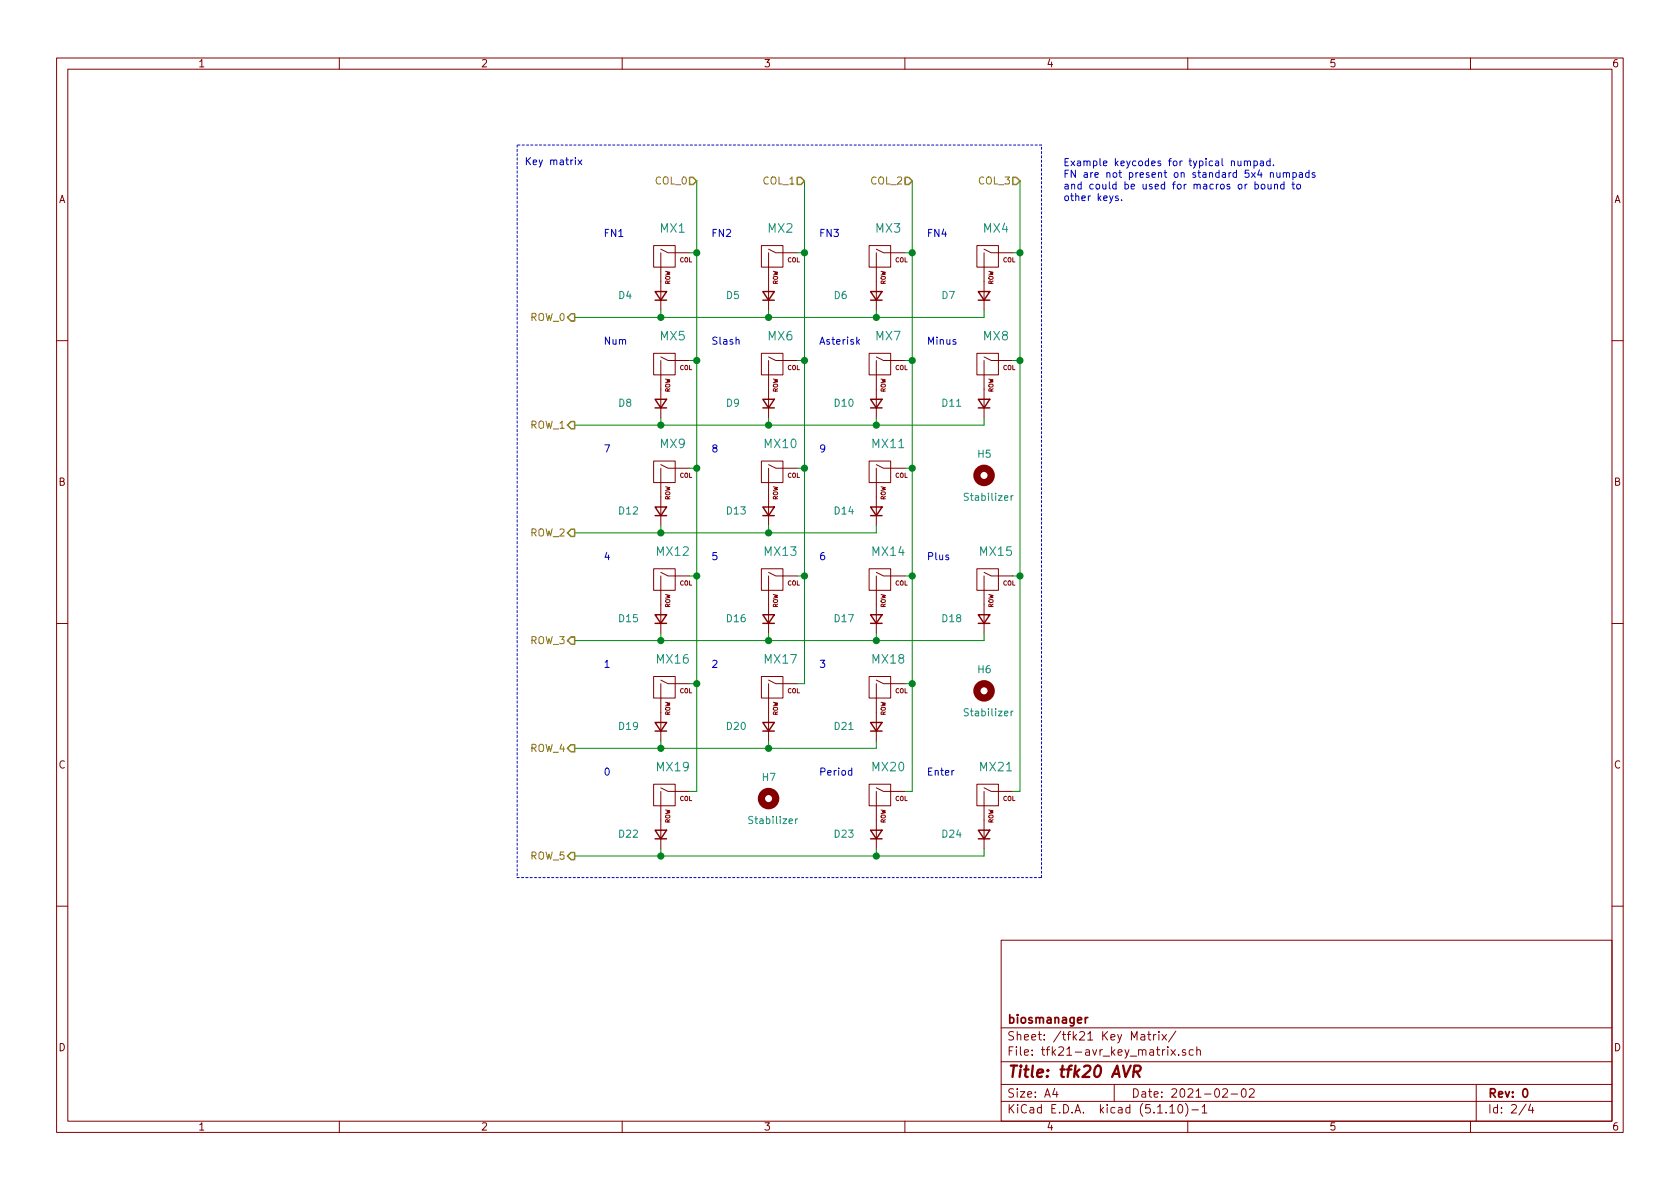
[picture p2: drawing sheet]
EESchema Schematic File Version 4
EELAYER 30 0
EELAYER END
$Descr A4 11693 8268
encoding utf-8
Sheet 2 4
Title "tfk20 AVR"
Date "2021-02-02"
Rev "0"
Comp "biosmanager"
Comment1 ""
Comment2 ""
Comment3 ""
Comment4 ""
$EndDescr
Text HLabel 4000 2200 0    50   Output ~ 0
ROW_0
Text HLabel 4000 2950 0    50   Output ~ 0
ROW_1
Text HLabel 4000 3700 0    50   Output ~ 0
ROW_2
Text HLabel 4000 4450 0    50   Output ~ 0
ROW_3
Text HLabel 4000 5200 0    50   Output ~ 0
ROW_4
$Comp
L MX_Alps_Hybrid:MX-NoLED MX5
U 1 1
P 4650 2550
F 0 "MX5" H 4683 2773 60  0000 C CNN
F 1 "MX-NoLED" H 4683 2699 20  0001 C CNN
F 2 "Switch_Keyboard_Kailh:SW_Hotswap_Kailh_1.00u_NoFrontSilk" H 4025 2525 60  0001 C CNN
F 3 "" H 4025 2525 60  0001 C CNN
	1    4650 2550
	1    0    0    -1  
$EndComp
$Comp
L MX_Alps_Hybrid:MX-NoLED MX9
U 1 1
P 4650 3300
F 0 "MX9" H 4683 3523 60  0000 C CNN
F 1 "MX-NoLED" H 4683 3449 20  0001 C CNN
F 2 "Switch_Keyboard_Kailh:SW_Hotswap_Kailh_1.00u_NoFrontSilk" H 4025 3275 60  0001 C CNN
F 3 "" H 4025 3275 60  0001 C CNN
	1    4650 3300
	1    0    0    -1  
$EndComp
$Comp
L MX_Alps_Hybrid:MX-NoLED MX6
U 1 1
P 5400 2550
F 0 "MX6" H 5433 2773 60  0000 C CNN
F 1 "MX-NoLED" H 5433 2699 20  0001 C CNN
F 2 "Switch_Keyboard_Kailh:SW_Hotswap_Kailh_1.00u_NoFrontSilk" H 4775 2525 60  0001 C CNN
F 3 "" H 4775 2525 60  0001 C CNN
	1    5400 2550
	1    0    0    -1  
$EndComp
$Comp
L MX_Alps_Hybrid:MX-NoLED MX10
U 1 1
P 5400 3300
F 0 "MX10" H 5433 3523 60  0000 C CNN
F 1 "MX-NoLED" H 5433 3449 20  0001 C CNN
F 2 "Switch_Keyboard_Kailh:SW_Hotswap_Kailh_1.00u_NoFrontSilk" H 4775 3275 60  0001 C CNN
F 3 "" H 4775 3275 60  0001 C CNN
	1    5400 3300
	1    0    0    -1  
$EndComp
$Comp
L MX_Alps_Hybrid:MX-NoLED MX7
U 1 1
P 6150 2550
F 0 "MX7" H 6183 2773 60  0000 C CNN
F 1 "MX-NoLED" H 6183 2699 20  0001 C CNN
F 2 "Switch_Keyboard_Kailh:SW_Hotswap_Kailh_1.00u_NoFrontSilk" H 5525 2525 60  0001 C CNN
F 3 "" H 5525 2525 60  0001 C CNN
	1    6150 2550
	1    0    0    -1  
$EndComp
$Comp
L MX_Alps_Hybrid:MX-NoLED MX11
U 1 1
P 6150 3300
F 0 "MX11" H 6183 3523 60  0000 C CNN
F 1 "MX-NoLED" H 6183 3449 20  0001 C CNN
F 2 "Switch_Keyboard_Kailh:SW_Hotswap_Kailh_1.00u_NoFrontSilk" H 5525 3275 60  0001 C CNN
F 3 "" H 5525 3275 60  0001 C CNN
	1    6150 3300
	1    0    0    -1  
$EndComp
$Comp
L MX_Alps_Hybrid:MX-NoLED MX8
U 1 1
P 6900 2550
F 0 "MX8" H 6933 2773 60  0000 C CNN
F 1 "MX-NoLED" H 6933 2699 20  0001 C CNN
F 2 "Switch_Keyboard_Kailh:SW_Hotswap_Kailh_1.00u_NoFrontSilk" H 6275 2525 60  0001 C CNN
F 3 "" H 6275 2525 60  0001 C CNN
	1    6900 2550
	1    0    0    -1  
$EndComp
$Comp
L MX_Alps_Hybrid:MX-NoLED MX12
U 1 1
P 4650 4050
F 0 "MX12" H 4683 4273 60  0000 C CNN
F 1 "MX-NoLED" H 4683 4199 20  0001 C CNN
F 2 "Switch_Keyboard_Kailh:SW_Hotswap_Kailh_1.00u_NoFrontSilk" H 4025 4025 60  0001 C CNN
F 3 "" H 4025 4025 60  0001 C CNN
	1    4650 4050
	1    0    0    -1  
$EndComp
$Comp
L MX_Alps_Hybrid:MX-NoLED MX13
U 1 1
P 5400 4050
F 0 "MX13" H 5433 4273 60  0000 C CNN
F 1 "MX-NoLED" H 5433 4199 20  0001 C CNN
F 2 "Switch_Keyboard_Kailh:SW_Hotswap_Kailh_1.00u_NoFrontSilk" H 4775 4025 60  0001 C CNN
F 3 "" H 4775 4025 60  0001 C CNN
	1    5400 4050
	1    0    0    -1  
$EndComp
$Comp
L MX_Alps_Hybrid:MX-NoLED MX14
U 1 1
P 6150 4050
F 0 "MX14" H 6183 4273 60  0000 C CNN
F 1 "MX-NoLED" H 6183 4199 20  0001 C CNN
F 2 "Switch_Keyboard_Kailh:SW_Hotswap_Kailh_1.00u_NoFrontSilk" H 5525 4025 60  0001 C CNN
F 3 "" H 5525 4025 60  0001 C CNN
	1    6150 4050
	1    0    0    -1  
$EndComp
$Comp
L MX_Alps_Hybrid:MX-NoLED MX15
U 1 1
P 6900 4050
F 0 "MX15" H 6933 4273 60  0000 C CNN
F 1 "MX-NoLED" H 6933 4199 20  0001 C CNN
F 2 "Switch_Keyboard_Kailh:SW_Hotswap_Kailh_2.00u_NoFrontSilk" H 6275 4025 60  0001 C CNN
F 3 "" H 6275 4025 60  0001 C CNN
	1    6900 4050
	1    0    0    -1  
$EndComp
$Comp
L MX_Alps_Hybrid:MX-NoLED MX16
U 1 1
P 4650 4800
F 0 "MX16" H 4683 5023 60  0000 C CNN
F 1 "MX-NoLED" H 4683 4949 20  0001 C CNN
F 2 "Switch_Keyboard_Kailh:SW_Hotswap_Kailh_1.00u_NoFrontSilk" H 4025 4775 60  0001 C CNN
F 3 "" H 4025 4775 60  0001 C CNN
	1    4650 4800
	1    0    0    -1  
$EndComp
$Comp
L MX_Alps_Hybrid:MX-NoLED MX18
U 1 1
P 6150 4800
F 0 "MX18" H 6183 5023 60  0000 C CNN
F 1 "MX-NoLED" H 6183 4949 20  0001 C CNN
F 2 "Switch_Keyboard_Kailh:SW_Hotswap_Kailh_1.00u_NoFrontSilk" H 5525 4775 60  0001 C CNN
F 3 "" H 5525 4775 60  0001 C CNN
	1    6150 4800
	1    0    0    -1  
$EndComp
$Comp
L MX_Alps_Hybrid:MX-NoLED MX19
U 1 1
P 4650 5550
F 0 "MX19" H 4683 5773 60  0000 C CNN
F 1 "MX-NoLED" H 4683 5699 20  0001 C CNN
F 2 "Switch_Keyboard_Kailh:SW_Hotswap_Kailh_2.00u_NoFrontSilk" H 4025 5525 60  0001 C CNN
F 3 "" H 4025 5525 60  0001 C CNN
	1    4650 5550
	1    0    0    -1  
$EndComp
$Comp
L MX_Alps_Hybrid:MX-NoLED MX20
U 1 1
P 6150 5550
F 0 "MX20" H 6183 5773 60  0000 C CNN
F 1 "MX-NoLED" H 6183 5699 20  0001 C CNN
F 2 "Switch_Keyboard_Kailh:SW_Hotswap_Kailh_1.00u_NoFrontSilk" H 5525 5525 60  0001 C CNN
F 3 "" H 5525 5525 60  0001 C CNN
	1    6150 5550
	1    0    0    -1  
$EndComp
$Comp
L MX_Alps_Hybrid:MX-NoLED MX21
U 1 1
P 6900 5550
F 0 "MX21" H 6933 5773 60  0000 C CNN
F 1 "MX-NoLED" H 6933 5699 20  0001 C CNN
F 2 "Switch_Keyboard_Kailh:SW_Hotswap_Kailh_2.00u_NoFrontSilk" H 6275 5525 60  0001 C CNN
F 3 "" H 6275 5525 60  0001 C CNN
	1    6900 5550
	1    0    0    -1  
$EndComp
Wire Wire Line
	4850 5500 4800 5500
Wire Wire Line
	6350 5500 6300 5500
Wire Wire Line
	7100 5500 7050 5500
Wire Wire Line
	4800 2500 4850 2500
Connection ~ 4850 2500
Wire Wire Line
	4850 2500 4850 3250
Wire Wire Line
	4800 3250 4850 3250
Connection ~ 4850 3250
Wire Wire Line
	4850 3250 4850 4000
Wire Wire Line
	4800 4000 4850 4000
Connection ~ 4850 4000
Wire Wire Line
	4850 4000 4850 4750
Wire Wire Line
	4800 4750 4850 4750
Connection ~ 4850 4750
Wire Wire Line
	4850 4750 4850 5500
Wire Wire Line
	5550 3250 5600 3250
Connection ~ 5600 3250
Wire Wire Line
	5600 3250 5600 4000
Wire Wire Line
	5550 2500 5600 2500
Connection ~ 5600 2500
Wire Wire Line
	5600 2500 5600 3250
Wire Wire Line
	5550 4000 5600 4000
Connection ~ 5600 4000
Wire Wire Line
	5600 4000 5600 4750
Wire Wire Line
	5550 4750 5600 4750
Wire Wire Line
	6300 2500 6350 2500
Connection ~ 6350 2500
Wire Wire Line
	6350 2500 6350 3250
Wire Wire Line
	6350 3250 6300 3250
Connection ~ 6350 3250
Wire Wire Line
	6350 3250 6350 4000
Wire Wire Line
	6300 4000 6350 4000
Connection ~ 6350 4000
Wire Wire Line
	6350 4000 6350 4750
Wire Wire Line
	6300 4750 6350 4750
Connection ~ 6350 4750
Wire Wire Line
	6350 4750 6350 5500
Wire Wire Line
	7050 4000 7100 4000
Connection ~ 7100 4000
Wire Wire Line
	7050 2500 7100 2500
Connection ~ 7100 2500
Wire Wire Line
	6850 2950 6850 2900
Wire Wire Line
	6100 2900 6100 2950
Connection ~ 6100 2950
Wire Wire Line
	6100 2950 6850 2950
Wire Wire Line
	5350 2900 5350 2950
Wire Wire Line
	4000 2950 4600 2950
Connection ~ 5350 2950
Wire Wire Line
	5350 2950 6100 2950
Wire Wire Line
	4600 2900 4600 2950
Connection ~ 4600 2950
Wire Wire Line
	4600 2950 5350 2950
Wire Wire Line
	4000 3700 4600 3700
Wire Wire Line
	6100 3650 6100 3700
Wire Wire Line
	5350 3650 5350 3700
Connection ~ 5350 3700
Wire Wire Line
	5350 3700 6100 3700
Wire Wire Line
	4600 3650 4600 3700
Connection ~ 4600 3700
Wire Wire Line
	4600 3700 5350 3700
Wire Wire Line
	4000 4450 4600 4450
Wire Wire Line
	6850 4450 6850 4400
Wire Wire Line
	6100 4400 6100 4450
Connection ~ 6100 4450
Wire Wire Line
	6100 4450 6850 4450
Wire Wire Line
	5350 4400 5350 4450
Connection ~ 5350 4450
Wire Wire Line
	5350 4450 6100 4450
Wire Wire Line
	4600 4400 4600 4450
Connection ~ 4600 4450
Wire Wire Line
	4600 4450 5350 4450
Wire Wire Line
	4000 5200 4600 5200
Wire Wire Line
	6100 5150 6100 5200
Wire Wire Line
	5350 5150 5350 5200
Connection ~ 5350 5200
Wire Wire Line
	5350 5200 6100 5200
Wire Wire Line
	4600 5150 4600 5200
Connection ~ 4600 5200
Wire Wire Line
	4600 5200 5350 5200
Wire Wire Line
	4000 5950 4600 5950
Wire Wire Line
	4600 5950 4600 5900
Connection ~ 4600 5950
Wire Wire Line
	6100 5950 6100 5900
Wire Wire Line
	6850 5900 6850 5950
Wire Wire Line
	6850 5950 6100 5950
Connection ~ 6100 5950
Text Notes 4200 2400 0    50   ~ 0
Num
Text Notes 4950 2400 0    50   ~ 0
Slash
Text Notes 5700 2400 0    50   ~ 0
Asterisk
Text Notes 6450 2400 0    50   ~ 0
Minus
Text Notes 4200 3150 0    50   ~ 0
7
Text Notes 4950 3150 0    50   ~ 0
8
Text Notes 5700 3150 0    50   ~ 0
9
Text Notes 4200 3900 0    50   ~ 0
4
Text Notes 4950 3900 0    50   ~ 0
5
Text Notes 5700 3900 0    50   ~ 0
6
Text Notes 4200 4650 0    50   ~ 0
1
Text Notes 4950 4650 0    50   ~ 0
2
Text Notes 5700 4650 0    50   ~ 0
3
Text Notes 4200 5400 0    50   ~ 0
0
Text Notes 5700 5400 0    50   ~ 0
Period
Text Notes 6450 3900 0    50   ~ 0
Plus
Text Notes 6450 5400 0    50   ~ 0
Enter
Text Notes 3650 1150 0    50   ~ 0
Key matrix
Wire Notes Line
	3600 1000 3600 6100
Wire Notes Line
	3600 6100 7250 6100
Wire Notes Line
	7250 6100 7250 1000
Wire Notes Line
	7250 1000 3600 1000
$Comp
L MX_Alps_Hybrid:MX-NoLED MX1
U 1 1
P 4650 1800
F 0 "MX1" H 4683 2023 60  0000 C CNN
F 1 "MX-NoLED" H 4683 1949 20  0001 C CNN
F 2 "Switch_Keyboard_Kailh:SW_Hotswap_Kailh_1.00u_NoFrontSilk" H 4025 1775 60  0001 C CNN
F 3 "" H 4025 1775 60  0001 C CNN
	1    4650 1800
	1    0    0    -1  
$EndComp
$Comp
L MX_Alps_Hybrid:MX-NoLED MX2
U 1 1
P 5400 1800
F 0 "MX2" H 5433 2023 60  0000 C CNN
F 1 "MX-NoLED" H 5433 1949 20  0001 C CNN
F 2 "Switch_Keyboard_Kailh:SW_Hotswap_Kailh_1.00u_NoFrontSilk" H 4775 1775 60  0001 C CNN
F 3 "" H 4775 1775 60  0001 C CNN
	1    5400 1800
	1    0    0    -1  
$EndComp
$Comp
L MX_Alps_Hybrid:MX-NoLED MX3
U 1 1
P 6150 1800
F 0 "MX3" H 6183 2023 60  0000 C CNN
F 1 "MX-NoLED" H 6183 1949 20  0001 C CNN
F 2 "Switch_Keyboard_Kailh:SW_Hotswap_Kailh_1.00u_NoFrontSilk" H 5525 1775 60  0001 C CNN
F 3 "" H 5525 1775 60  0001 C CNN
	1    6150 1800
	1    0    0    -1  
$EndComp
$Comp
L MX_Alps_Hybrid:MX-NoLED MX4
U 1 1
P 6900 1800
F 0 "MX4" H 6933 2023 60  0000 C CNN
F 1 "MX-NoLED" H 6933 1949 20  0001 C CNN
F 2 "Switch_Keyboard_Kailh:SW_Hotswap_Kailh_1.00u_NoFrontSilk" H 6275 1775 60  0001 C CNN
F 3 "" H 6275 1775 60  0001 C CNN
	1    6900 1800
	1    0    0    -1  
$EndComp
Wire Wire Line
	4800 1750 4850 1750
Wire Wire Line
	5550 1750 5600 1750
Wire Wire Line
	6300 1750 6350 1750
Connection ~ 4850 1750
Connection ~ 5600 1750
Connection ~ 6350 1750
Wire Wire Line
	6850 2200 6850 2150
Wire Wire Line
	6100 2150 6100 2200
Connection ~ 6100 2200
Wire Wire Line
	6100 2200 6850 2200
Wire Wire Line
	5350 2150 5350 2200
Connection ~ 5350 2200
Wire Wire Line
	5350 2200 6100 2200
Wire Wire Line
	4600 2150 4600 2200
Connection ~ 4600 2200
Wire Wire Line
	4600 2200 5350 2200
Wire Wire Line
	4000 2200 4600 2200
Text HLabel 4000 5950 0    50   Output ~ 0
ROW_5
Wire Wire Line
	6350 1750 6350 2500
Wire Wire Line
	5600 1750 5600 2500
Wire Wire Line
	4850 1750 4850 2500
Wire Wire Line
	7100 1250 7100 1750
Wire Wire Line
	6350 1250 6350 1750
Wire Wire Line
	5600 1250 5600 1750
Wire Wire Line
	4850 1250 4850 1750
Text HLabel 7100 1250 0    50   Input ~ 0
COL_3
Text HLabel 6350 1250 0    50   Input ~ 0
COL_2
Text HLabel 5600 1250 0    50   Input ~ 0
COL_1
Text HLabel 4850 1250 0    50   Input ~ 0
COL_0
Text Notes 4200 1650 0    50   ~ 0
FN1
Text Notes 4950 1650 0    50   ~ 0
FN2
Text Notes 5700 1650 0    50   ~ 0
FN3
Text Notes 6450 1650 0    50   ~ 0
FN4
Text Notes 7400 1400 0    50   ~ 0
Example keycodes for typical numpad.\nFN are not present on standard 5x4 numpads\nand could be used for macros or bound to\nother keys.
Wire Wire Line
	7050 1750 7100 1750
Connection ~ 7100 1750
Wire Wire Line
	7100 1750 7100 2500
$Comp
L Device:D_Small D4
U 1 1
P 4600 2050
F 0 "D4" V 4600 2350 50  0000 R CNN
F 1 "Switch diode" V 4550 2450 50  0001 R CNN
F 2 "Diode_SMD:D_SOD-123" V 4600 2050 50  0001 C CNN
F 3 "~" V 4600 2050 50  0001 C CNN
	1    4600 2050
	0    -1   -1   0   
$EndComp
$Comp
L Device:D_Small D5
U 1 1
P 5350 2050
F 0 "D5" V 5350 2350 50  0000 R CNN
F 1 "Switch diode" V 5300 2450 50  0001 R CNN
F 2 "Diode_SMD:D_SOD-123" V 5350 2050 50  0001 C CNN
F 3 "~" V 5350 2050 50  0001 C CNN
	1    5350 2050
	0    -1   -1   0   
$EndComp
$Comp
L Device:D_Small D6
U 1 1
P 6100 2050
F 0 "D6" V 6100 2350 50  0000 R CNN
F 1 "Switch diode" V 6050 2450 50  0001 R CNN
F 2 "Diode_SMD:D_SOD-123" V 6100 2050 50  0001 C CNN
F 3 "~" V 6100 2050 50  0001 C CNN
	1    6100 2050
	0    -1   -1   0   
$EndComp
$Comp
L Device:D_Small D7
U 1 1
P 6850 2050
F 0 "D7" V 6850 2350 50  0000 R CNN
F 1 "Switch diode" V 6800 2450 50  0001 R CNN
F 2 "Diode_SMD:D_SOD-123" V 6850 2050 50  0001 C CNN
F 3 "~" V 6850 2050 50  0001 C CNN
	1    6850 2050
	0    -1   -1   0   
$EndComp
$Comp
L Device:D_Small D8
U 1 1
P 4600 2800
F 0 "D8" V 4600 3100 50  0000 R CNN
F 1 "Switch diode" V 4550 3200 50  0001 R CNN
F 2 "Diode_SMD:D_SOD-123" V 4600 2800 50  0001 C CNN
F 3 "~" V 4600 2800 50  0001 C CNN
	1    4600 2800
	0    -1   -1   0   
$EndComp
$Comp
L Device:D_Small D9
U 1 1
P 5350 2800
F 0 "D9" V 5350 3100 50  0000 R CNN
F 1 "Switch diode" V 5300 3200 50  0001 R CNN
F 2 "Diode_SMD:D_SOD-123" V 5350 2800 50  0001 C CNN
F 3 "~" V 5350 2800 50  0001 C CNN
	1    5350 2800
	0    -1   -1   0   
$EndComp
$Comp
L Device:D_Small D10
U 1 1
P 6100 2800
F 0 "D10" V 6100 3100 50  0000 R CNN
F 1 "Switch diode" V 6050 3200 50  0001 R CNN
F 2 "Diode_SMD:D_SOD-123" V 6100 2800 50  0001 C CNN
F 3 "~" V 6100 2800 50  0001 C CNN
	1    6100 2800
	0    -1   -1   0   
$EndComp
$Comp
L Device:D_Small D11
U 1 1
P 6850 2800
F 0 "D11" V 6850 3100 50  0000 R CNN
F 1 "Switch diode" V 6800 3200 50  0001 R CNN
F 2 "Diode_SMD:D_SOD-123" V 6850 2800 50  0001 C CNN
F 3 "~" V 6850 2800 50  0001 C CNN
	1    6850 2800
	0    -1   -1   0   
$EndComp
$Comp
L Device:D_Small D12
U 1 1
P 4600 3550
F 0 "D12" V 4600 3850 50  0000 R CNN
F 1 "Switch diode" V 4550 3950 50  0001 R CNN
F 2 "Diode_SMD:D_SOD-123" V 4600 3550 50  0001 C CNN
F 3 "~" V 4600 3550 50  0001 C CNN
	1    4600 3550
	0    -1   -1   0   
$EndComp
$Comp
L Device:D_Small D13
U 1 1
P 5350 3550
F 0 "D13" V 5350 3850 50  0000 R CNN
F 1 "Switch diode" V 5300 3950 50  0001 R CNN
F 2 "Diode_SMD:D_SOD-123" V 5350 3550 50  0001 C CNN
F 3 "~" V 5350 3550 50  0001 C CNN
	1    5350 3550
	0    -1   -1   0   
$EndComp
$Comp
L Device:D_Small D14
U 1 1
P 6100 3550
F 0 "D14" V 6100 3850 50  0000 R CNN
F 1 "Switch diode" V 6050 3950 50  0001 R CNN
F 2 "Diode_SMD:D_SOD-123" V 6100 3550 50  0001 C CNN
F 3 "~" V 6100 3550 50  0001 C CNN
	1    6100 3550
	0    -1   -1   0   
$EndComp
$Comp
L Device:D_Small D15
U 1 1
P 4600 4300
F 0 "D15" V 4600 4600 50  0000 R CNN
F 1 "Switch diode" V 4550 4700 50  0001 R CNN
F 2 "Diode_SMD:D_SOD-123" V 4600 4300 50  0001 C CNN
F 3 "~" V 4600 4300 50  0001 C CNN
	1    4600 4300
	0    -1   -1   0   
$EndComp
$Comp
L Device:D_Small D16
U 1 1
P 5350 4300
F 0 "D16" V 5350 4600 50  0000 R CNN
F 1 "Switch diode" V 5300 4700 50  0001 R CNN
F 2 "Diode_SMD:D_SOD-123" V 5350 4300 50  0001 C CNN
F 3 "~" V 5350 4300 50  0001 C CNN
	1    5350 4300
	0    -1   -1   0   
$EndComp
$Comp
L Device:D_Small D17
U 1 1
P 6100 4300
F 0 "D17" V 6100 4600 50  0000 R CNN
F 1 "Switch diode" V 6050 4700 50  0001 R CNN
F 2 "Diode_SMD:D_SOD-123" V 6100 4300 50  0001 C CNN
F 3 "~" V 6100 4300 50  0001 C CNN
	1    6100 4300
	0    -1   -1   0   
$EndComp
$Comp
L Device:D_Small D18
U 1 1
P 6850 4300
F 0 "D18" V 6850 4600 50  0000 R CNN
F 1 "Switch diode" V 6800 4700 50  0001 R CNN
F 2 "Diode_SMD:D_SOD-123" V 6850 4300 50  0001 C CNN
F 3 "~" V 6850 4300 50  0001 C CNN
	1    6850 4300
	0    -1   -1   0   
$EndComp
$Comp
L Device:D_Small D19
U 1 1
P 4600 5050
F 0 "D19" V 4600 5350 50  0000 R CNN
F 1 "Switch diode" V 4550 5450 50  0001 R CNN
F 2 "Diode_SMD:D_SOD-123" V 4600 5050 50  0001 C CNN
F 3 "~" V 4600 5050 50  0001 C CNN
	1    4600 5050
	0    -1   -1   0   
$EndComp
$Comp
L Device:D_Small D20
U 1 1
P 5350 5050
F 0 "D20" V 5350 5350 50  0000 R CNN
F 1 "Switch diode" V 5300 5450 50  0001 R CNN
F 2 "Diode_SMD:D_SOD-123" V 5350 5050 50  0001 C CNN
F 3 "~" V 5350 5050 50  0001 C CNN
	1    5350 5050
	0    -1   -1   0   
$EndComp
$Comp
L Device:D_Small D21
U 1 1
P 6100 5050
F 0 "D21" V 6100 5350 50  0000 R CNN
F 1 "Switch diode" V 6050 5450 50  0001 R CNN
F 2 "Diode_SMD:D_SOD-123" V 6100 5050 50  0001 C CNN
F 3 "~" V 6100 5050 50  0001 C CNN
	1    6100 5050
	0    -1   -1   0   
$EndComp
$Comp
L Device:D_Small D22
U 1 1
P 4600 5800
F 0 "D22" V 4600 6100 50  0000 R CNN
F 1 "Switch diode" V 4550 6200 50  0001 R CNN
F 2 "Diode_SMD:D_SOD-123" V 4600 5800 50  0001 C CNN
F 3 "~" V 4600 5800 50  0001 C CNN
	1    4600 5800
	0    -1   -1   0   
$EndComp
$Comp
L Device:D_Small D23
U 1 1
P 6100 5800
F 0 "D23" V 6100 6100 50  0000 R CNN
F 1 "Switch diode" V 6050 6200 50  0001 R CNN
F 2 "Diode_SMD:D_SOD-123" V 6100 5800 50  0001 C CNN
F 3 "~" V 6100 5800 50  0001 C CNN
	1    6100 5800
	0    -1   -1   0   
$EndComp
$Comp
L Device:D_Small D24
U 1 1
P 6850 5800
F 0 "D24" V 6850 6100 50  0000 R CNN
F 1 "Switch diode" V 6800 6200 50  0001 R CNN
F 2 "Diode_SMD:D_SOD-123" V 6850 5800 50  0001 C CNN
F 3 "~" V 6850 5800 50  0001 C CNN
	1    6850 5800
	0    -1   -1   0   
$EndComp
Wire Wire Line
	7100 2500 7100 4000
Wire Wire Line
	7100 4000 7100 5500
Wire Wire Line
	4600 5950 6100 5950
$Comp
L Mechanical:MountingHole H7
U 1 1
P 5350 5550
F 0 "H7" H 5300 5700 50  0000 L CNN
F 1 "Stabilizer" H 5200 5400 50  0000 L CNN
F 2 "Mounting_Keyboard_Stabilizer:Stabilizer_Cherry_MX_2u_CrtYd" H 5350 5550 50  0001 C CNN
F 3 "~" H 5350 5550 50  0001 C CNN
	1    5350 5550
	1    0    0    -1  
$EndComp
$Comp
L Mechanical:MountingHole H6
U 1 1
P 6850 4800
F 0 "H6" H 6800 4950 50  0000 L CNN
F 1 "Stabilizer" H 6700 4650 50  0000 L CNN
F 2 "Mounting_Keyboard_Stabilizer:Stabilizer_Cherry_MX_2u_CrtYd" H 6850 4800 50  0001 C CNN
F 3 "~" H 6850 4800 50  0001 C CNN
	1    6850 4800
	1    0    0    -1  
$EndComp
$Comp
L Mechanical:MountingHole H5
U 1 1
P 6850 3300
F 0 "H5" H 6800 3450 50  0000 L CNN
F 1 "Stabilizer" H 6700 3150 50  0000 L CNN
F 2 "Mounting_Keyboard_Stabilizer:Stabilizer_Cherry_MX_2u_CrtYd" H 6850 3300 50  0001 C CNN
F 3 "~" H 6850 3300 50  0001 C CNN
	1    6850 3300
	1    0    0    -1  
$EndComp
$Comp
L MX_Alps_Hybrid:MX-NoLED MX17
U 1 1
P 5400 4800
F 0 "MX17" H 5433 5023 60  0000 C CNN
F 1 "MX-NoLED" H 5433 4949 20  0001 C CNN
F 2 "Switch_Keyboard_Kailh:SW_Hotswap_Kailh_1.00u_NoFrontSilk" H 4775 4775 60  0001 C CNN
F 3 "" H 4775 4775 60  0001 C CNN
	1    5400 4800
	1    0    0    -1  
$EndComp
$EndSCHEMATC
